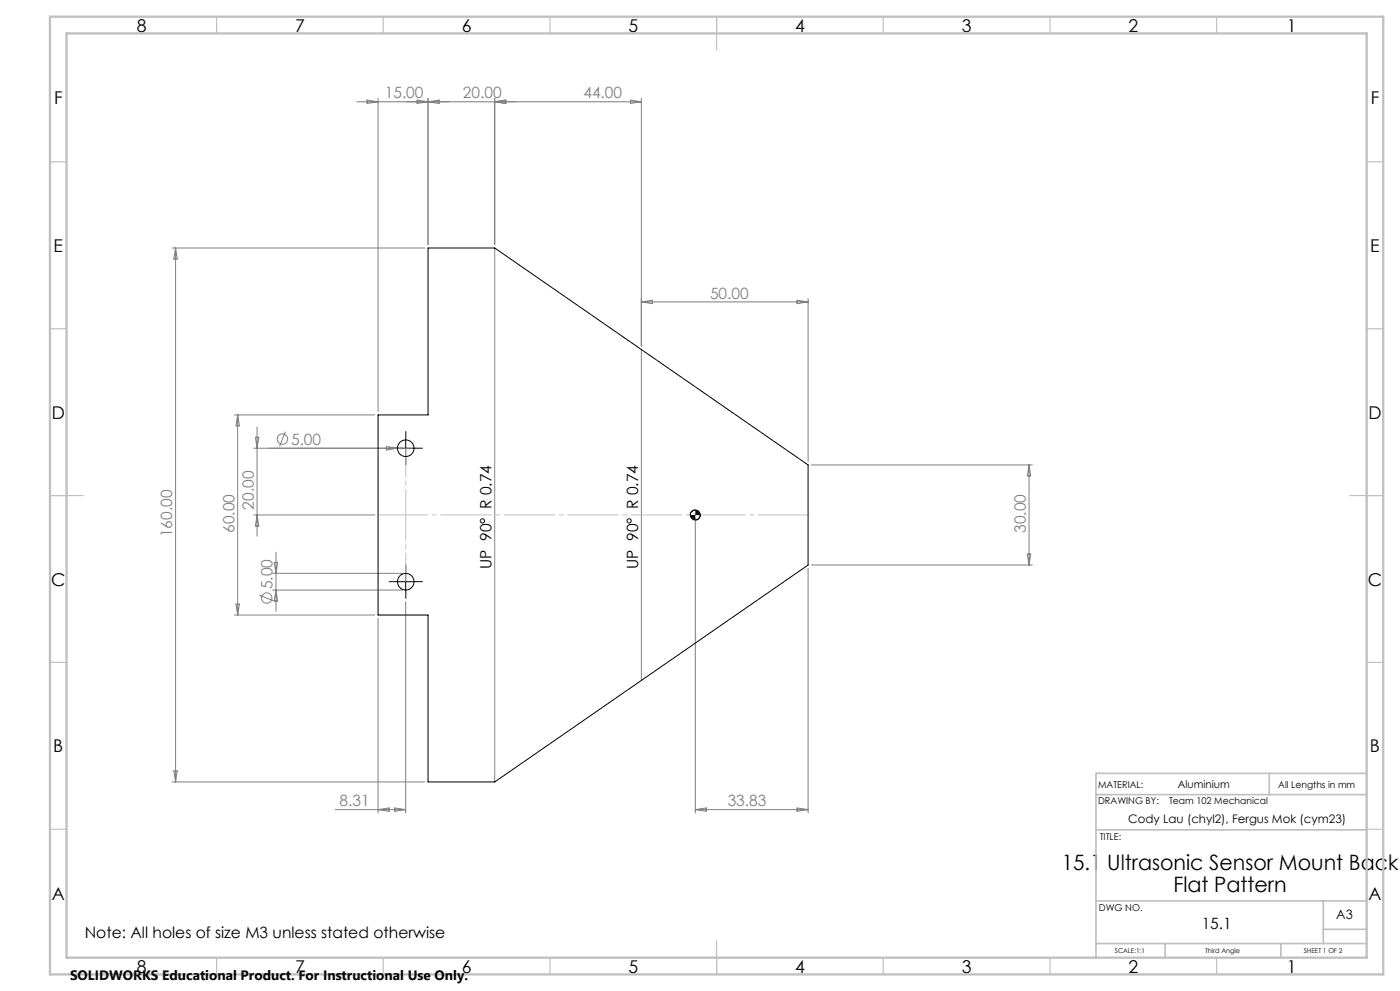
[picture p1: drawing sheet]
<svg xmlns="http://www.w3.org/2000/svg" width="420mm" height="297mm" viewBox="0 0 420 297" stroke-linecap="round" stroke-linejoin="round" font-family="sans-serif">
<g fill="none" stroke="#808080" stroke-width=".3">
<path d="M107.1 30.5h85.3M110.1 30l3.3 .5-3.3 .5zM113.4 29.5v93.8M125.1 30l3.3 .5-3.3 .5zM128.4 29.5v43.8M128.4 30.5l3.3-.5v1zM148.4 29.5v43.8M148.4 30.5l3.3-.5v1zM189.1 30l3.3 .5-3.3 .5zM192.4 29.5v74.2M51.6 74.3h75.8M52.7 74.3v160"/>
<path d="M52.7 74.3l.5 3.3h-1.1zM148.4 74.3v160M192.4 90.5h50M192.4 90.5l3.3-.5v1zM239.1 90l3.3 .5-3.3 .5zM242.4 89.5v48.9M192.4 104.8v99.1M70.3 124.4h42.1M71.3 124.4v59.9M71.3 124.4l.5 3.2h-1zM76.1 134.3h48.1M76.6 131.1h1l-.5 3.2z"/>
<path d="M77.1 128v32.7M85.6 129.4l-1.7 4.4M115.9 133.8l3.3 .5-3.3 .6zM243.4 139.3h66.3M308.7 139.3v30M308.7 139.3l.5 3.3h-1zM76.1 154.3h36.3M77.1 154.3l.5 3.4h-1zM208.6 155.3v88.3M77.8 178.4l4.4 1.7M81.8 171.8h38.9M81.8 176.8h38.9"/>
<path d="M82.3 168.6h1l-.5 3.2zM82.8 165.5v17.7M82.8 176.8l.5 3.3h-1zM242.4 170.4v73.2M243.4 169.3h66.3M308.2 166h1l-.5 3.3zM70.3 184.3h42.1M70.8 181h1l-.5 3.3zM113.4 185.3v58.3M121.7 180.3v63.3M51.6 234.3h75.8M52.1 231h1.1l-.5 3.3z"/>
<path d="M100.5 242.6h21.2M113.4 242.6l3.3-.5v1zM118.4 242.1l3.3 .5-3.3 .5zM208.6 242.6h33.8M208.6 242.6l3.3-.5v1zM239.1 242.1l3.3 .5-3.3 .5z"/>
<circle cx="84.7" cy="131.6" r="1.55"/>
<circle cx="80" cy="179.2" r="1.55"/>
</g>
<g fill="none" stroke="#000" stroke-width=".3">
<path d="M128.4 74.3h20l94 65v30l-94 65h-20v-50h-15v-59.9h15zM119.2 134.3h5M121.7 131.8v5M208.6 152.9l-1 .3-.5 1.1M210.1 154.3l-.4 1-1.1 .6M119.2 174.3h5M121.7 171.8v5"/>
<circle cx="121.7" cy="134.3" r="2.49"/>
<circle cx="208.6" cy="154.3" r="1.48"/>
<circle cx="121.7" cy="174.3" r="2.49"/>
</g>
<path d="M119.2 134.3h-2.5M121.7 131.8v-2.5M121.7 136.8v2.5M124.2 134.3h2.5M119.2 174.3h-2.5M121.7 171.8v-2.5M121.7 176.8v2.5M124.2 174.3h2.5" fill="none" stroke="#000" stroke-width=".3" stroke-dasharray="15.2 1.3 1.3 1.3"/>
<path d="M113.4 154.3h129" fill="none" stroke="#c0c0c0" stroke-width=".3" stroke-dasharray="15.2 1.3 1.3 1.3" stroke-dashoffset=".3"/>
<path d="M121.7 134.3v40" fill="none" stroke="#c0c0c0" stroke-width=".3" stroke-dasharray="15.2 1.3 1.3 1.3" stroke-dashoffset="6.7"/>
<g fill="none" stroke="#c0c0c0" stroke-width=".35">
<path d="M65 5v5M115 5v5M165 5v5M215 5v10M265 5v5M315 5v5M365 5v5M15 48.5h5M410 48.5h5M15 98.5h5M410 98.5h5M15 148.5h10"/>
<path d="M405 148.5h10M15 198.5h5M410 198.5h5M15 248.5h5M410 248.5h5M65 287v5M115 287v5M165 287v5M215 282v10M265 287v5M315 287v5M365 287v5"/>
</g>
<path d="M328.8 238.2h81.2M380.8 231.8v6.4M410 231.8h-81.2v55.2M328.8 248.7h81.2M328.8 270h81.2M397 270v12.8M397 278.5h13M328.8 282.8h81.2M349.5 282.8v4.2M384.2 282.8v4.2" fill="none" stroke="#c0c0c0" stroke-width=".5"/>
<path d="M15 5h400v287h-400zM20 10h390v277h-390z" fill="none" stroke="#c0c0c0" stroke-width=".7"/>
<path d="M207.1 154.3l.5 1.2 1 .4v-1.6zM208.6 152.9v1.4h1.5l-.4-1z" fill="#000"/>
<g font-size="6.3">
<text x="318.5" y="260.9">15.1 Ultrasonic Sensor Mount Back</text>
<text x="352" y="267.2">Flat Pattern</text>
</g>
<g font-size="5.3">
<text x="41" y="9.5">8</text>
<text x="88.5" y="9.5">7</text>
<text x="138.5" y="9.5">6</text>
<text x="188.5" y="9.5">5</text>
<text x="238.5" y="9.5">4</text>
<text x="288.5" y="9.5">3</text>
<text x="338.5" y="9.5">2</text>
<text x="386" y="9.5">1</text>
<text x="16.2" y="31.3">F</text>
<text x="411.2" y="31.3">F</text>
<text x="16.1" y="75.5">E</text>
<text x="411.1" y="75.5">E</text>
<text x="15.5" y="125.5">D</text>
<text x="410.5" y="125.5">D</text>
<text x="15.4" y="175.5">C</text>
<text x="410.4" y="175.5">C</text>
<text x="16" y="225.5">B</text>
<text x="411" y="225.5">B</text>
<text x="15.5" y="269.8">A</text>
<text x="410.5" y="269.8">A</text>
<text x="41" y="291.5">8</text>
<text x="88.5" y="291.5">7</text>
<text x="138.5" y="291.5">6</text>
<text x="188.5" y="291.5">5</text>
<text x="238.5" y="291.5">4</text>
<text x="288.5" y="291.5">3</text>
<text x="338.5" y="291.5">2</text>
<text x="386" y="291.5">1</text>
</g>
<g font-size="4.7" fill="#808080">
<text x="115.4" y="29.5">15.00</text>
<text x="138.9" y="29.5">20.00</text>
<text x="175" y="29.5">44.00</text>
<text x="213" y="89.5">50.00</text>
<text x="87.3" y="133.3">5.00</text>
<text x="76.1" y="152.7" transform="rotate(-90 76.1 152.7)">20.00</text>
<text x="51.7" y="161" transform="rotate(-90 51.7 161)">160.00</text>
<text x="70.3" y="159.7" transform="rotate(-90 70.3 159.7)">60.00</text>
<text x="307.7" y="159.7" transform="rotate(-90 307.7 159.7)">30.00</text>
<text x="81.7" y="176.7" transform="rotate(-90 81.7 176.7)">5.00</text>
<text x="101.9" y="241.6">8.31</text>
<text x="218.3" y="241.6">33.83</text>
</g>
<g font-size="4.7">
<text x="147.5" y="170.6" transform="rotate(-90 147.5 170.6)">UP 90° R 0.74</text>
<text x="191.5" y="170.6" transform="rotate(-90 191.5 170.6)">UP 90° R 0.74</text>
<text x="25.4" y="281.2">Note: All holes of size M3 unless stated otherwise</text>
<text x="360.5" y="278.4">15.1</text>
</g>
<text font-size="4.1" x="21" y="293.7">SOLIDWORKS Educational Product. For Instructional Use Only.</text>
<text font-size="3.9" x="400.9" y="275.5">A3</text>
<text font-size="3.5" x="338.5" y="246.5">Cody Lau (chyl2), Fergus Mok (cym23)</text>
<text font-size="3.2" x="353.4" y="236.2">Aluminium</text>
<g font-size="2.8">
<text x="329.4" y="236.2">MATERIAL:</text>
<text x="383.5" y="236.2">All Lengths in mm</text>
<text x="329.4" y="241">DRAWING BY:</text>
<text x="350.7" y="241">Team 102 Mechanical</text>
<text x="329.9" y="251.7">TITLE:</text>
<text x="329.7" y="272.9">DWG NO.</text>
</g>
<g font-size="2">
<text x="334.5" y="285.6">SCALE:1:1</text>
<text x="361.5" y="285.6">Third Angle</text>
<text x="391.1" y="285.6">SHEET 1 OF 2</text>
</g>
</svg>
